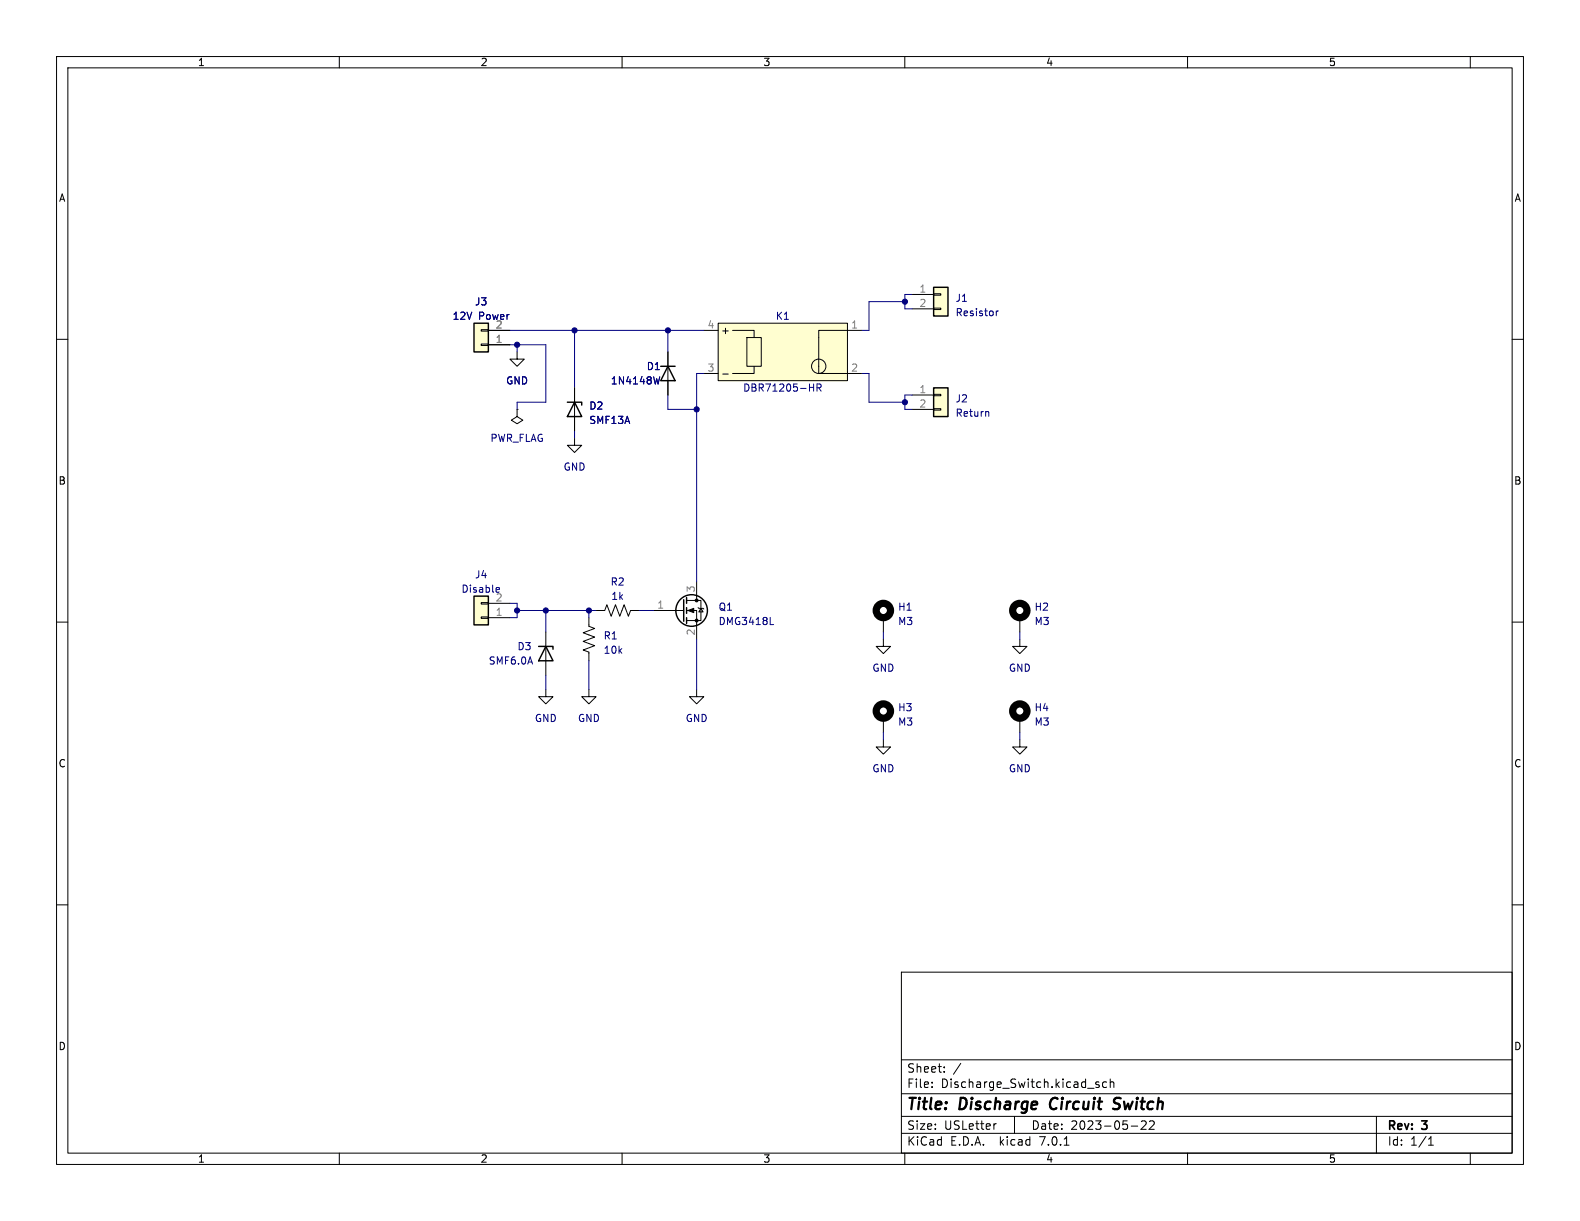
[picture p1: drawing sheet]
<svg xmlns="http://www.w3.org/2000/svg" width="279mm" height="216mm" viewBox="0 0 279 216" stroke-linecap="round" stroke-linejoin="round" font-family="sans-serif">
<g fill="none" stroke="#000" stroke-width=".18">
<path d="M10 10h259.4v195.9h-259.4zM12 12h255.4v191.9h-255.4zM60 10v2M110 10v2M160 10v2M210 10v2M260 10v2M10 60h2M85.1 58.3h1.3v.2h-1.3zM86.4 58.4h3.8M124.5 58.4h2.5M127 57.2h22.9v10.1h-22.9z"/>
<path d="M129.5 58.4h3.8v1.3M132.1 59.7h2.5v5.1h-2.5zM152.4 58.4h-7.6v7.6h7.6M161.3 52.1h3.8M161.3 54.6h3.8M165.1 54.5h1.3v.2h-1.3zM165.1 51.9h1.3v.3h-1.3zM267.4 60h2M85.1 60.8h1.3v.3h-1.3zM86.4 61h3.8M91.4 62.2v1.3h1.3l-1.3 1.3-1.2-1.3h1.2M91.4 72.4v1.3l1.1 .6-1.1 .6-1-.6 1-.6"/>
<path d="M91.4 72.4h.1M101.6 77.5v1.2h1.3l-1.3 1.3-1.3-1.3h1.3M101.6 68.6v7.6M118.1 62.2v7.7M124.5 66h2.5M127.8 66.1h1M133.3 64.8v1.2h-3.8M161.3 69.9h3.8M161.3 72.4h3.8M165.1 72.3h1.3v.2h-1.3zM165.1 69.7h1.3v.3h-1.3zM10 110h2"/>
<path d="M85.1 106.6h1.3v.2h-1.3zM85.1 109.1h1.3v.2h-1.3zM86.4 109.2h3.8M86.4 106.7h3.8M96.5 111.8v7.6M104.1 109.2v1.5l1.1 .4-2.1 .8 2.1 .7-2.1 .8 2.1 .8-2.1 .7 1 .4v1.5M105.4 108h1.5l.4-1.1 .8 2.1 .7-2.1 .8 2.1 .8-2.1 .7 2.1 .4-1h1.5M115.6 108h5.3M121.4 108h1.8v5M121.4 106.2h2.6v3.5h-2.6M123.2 102.9v3.3M123.4 107.4l.2 .2h.7l.2 .1"/>
<path d="M124 107.6l.3 .6h-.7zM156.2 113v1.3h1.3l-1.3 1.3-1.3-1.3h1.3M156.2 109.2v2.6M180.3 113v1.3h1.3l-1.3 1.3-1.2-1.3h1.2M180.3 109.2v2.6M267.4 110h2M96.5 121.9v1.3h1.3l-1.3 1.3-1.3-1.3h1.3M104.1 121.9v1.3h1.3l-1.3 1.3-1.2-1.3h1.2M123.2 121.9v1.3h1.3l-1.3 1.3-1.3-1.3h1.3M156.2 130.8v1.3h1.3l-1.3 1.3-1.3-1.3h1.3M156.2 127v2.5M180.3 130.8v1.3h1.3l-1.3 1.3-1.2-1.3h1.2"/>
<path d="M180.3 127v2.5M10 160h2M267.4 160h2M159.4 171.9h108v32h-108zM159.4 197.4h108M159.4 193.4h108M159.4 187.4h108M164.8 192.2v.1M164.8 191.4v.1M167 189.5v.1M167 188.7v.1M176.2 198.7l-.3 .1"/>
<path d="M179.4 197.4v3M194.3 191.4l-.3-.1-.2 .2v.2l.5 .2v.3h-.5M195.7 191.4l-.4-.1-.3 .3v.4l.1 .2h.6M196.3 191.4l.2-.1 .4 .1 .1 .9M196.3 190.8v1.5M200 199.1h1.2M201.8 198.3l.6-.1 .2 .1 .1 .3-.9 1.1h.9M203.3 198.3l.5-.1 .2 .1 .1 .3-.9 1.1h.9M243.4 197.4v6.5M60 203.9v2M110 203.9v2M159.4 200.4h108"/>
<path d="M160 203.9v2M188.2 202.5h.8M210 203.9v2M252.6 202.5h.9M252.6 201.4l.4-.4v1.5M260 203.9v2"/>
<circle cx="144.8" cy="64.8" r="1.27"/>
</g>
<path d="M185.8 194.6l-.1 .7v.3M196.8 196l.8 .1M197.9 194.1l-.7 .1a.46 .46 0 0 0-.2 .5 .46 .46 0 0 0 .3 .4l.4 .1" fill="none" stroke="#000" stroke-width=".4"/>
<g fill="none" stroke="#000" stroke-width=".25">
<path d="M83.8 57.2h2.6v5h-2.6zM165.1 50.8h2.5v5.1h-2.5zM100.3 71.1h2.6v.5M101.6 71.1l1.3 2.6h-2.6zM116.8 64.8h2.6M118.1 64.8l1.3 2.5h-2.6zM165.1 68.6h2.5v5.1h-2.5zM83.8 105.4h2.6v5.1h-2.6zM95.2 114.3h2.6v.5M96.5 114.3l1.3 2.5h-2.6zM120.9 106v3.9M121.4 105.7v1"/>
<path d="M121.4 107.4v1.1M121.4 109.2v1"/>
<circle cx="122.3" cy="107.9" r="2.79"/>
</g>
<g fill="#fffed0" stroke="#fffed0" stroke-width=".18">
<path d="M83.8 105.4h2.6v5.1h-2.6z"/>
<path d="M83.8 57.2h2.6v5h-2.6z"/>
<path d="M127 57.2h22.9v10.1h-22.9z"/>
<path d="M165.1 68.6h2.5v5.1h-2.5z"/>
<path d="M165.1 50.8h2.5v5.1h-2.5z"/>
</g>
<path d="M176.2 55v.8M176.5 55l-.3 .2M116.7 66.6l-.3 1.3M143.1 68.5h.8M143.9 67.9v1.3M144.5 68.6l.6-.1 .1-.2-.1-.3-.6-.1v1.3M144.8 68.6l.4 .6M174.7 72.8l.1 .1v.7M87.9 103.9h.4v.3l-.6 .1M136.2 110.4h.6" fill="none" stroke="#000084" stroke-width=".18"/>
<g fill="none" stroke="#000" stroke-width="1.3">
<circle cx="156.2" cy="107.9" r="1.27"/>
<circle cx="180.3" cy="107.9" r="1.27"/>
<circle cx="156.2" cy="125.7" r="1.27"/>
<circle cx="180.3" cy="125.7" r="1.27"/>
</g>
<g fill="#000" stroke="#000" stroke-width=".18">
<path d="M121.7 108l1-.4v.7z"/>
<circle cx="123.2" cy="109.7" r=".25"/>
<circle cx="123.2" cy="106.2" r=".25"/>
</g>
<g fill="none" stroke="#000080" stroke-width=".18">
<path d="M90.2 58.4h34.3M101.6 58.4v10.2M118.1 58.4v3.8M160 53.3h-6.3v5.1h-1.3M161.3 52.1h-1.3v2.5h1.3M90.2 61h6.3v10.1h-5.1v1.3M91.4 61v1.2M101.6 76.2v1.3M118.1 69.9v2.5h5.1M124.5 66h-1.3v36.9M152.4 66h1.3v5.1h6.3M161.3 69.9h-1.3v2.5h1.3"/>
<path d="M90.2 106.7h1.2v2.5h-1.2M91.4 108h14M96.5 108v3.8M96.5 119.4v2.5M104.1 108v1.2M104.1 116.8v5.1M113 108h2.6M123.2 113v8.9M156.2 111.8v1.2M180.3 111.8v1.2M156.2 129.5v1.3M180.3 129.5v1.3"/>
</g>
<g fill="#000080" stroke="#000080" stroke-width=".18">
<circle cx="104.1" cy="108" r=".46"/>
<circle cx="101.6" cy="58.4" r=".46"/>
<circle cx="91.4" cy="108" r=".46"/>
<circle cx="96.5" cy="108" r=".46"/>
<circle cx="91.4" cy="61" r=".46"/>
<circle cx="160" cy="53.3" r=".46"/>
<circle cx="160" cy="71.1" r=".46"/>
<circle cx="118.1" cy="58.4" r=".46"/>
<circle cx="123.2" cy="72.4" r=".46"/>
</g>
<g font-size="2.8">
<text x="160.4" y="196.7">Title:</text>
<text x="169.8" y="196.7">Discharge</text>
<text x="186.4" y="196.7">Circuit</text>
<text x="198.2" y="196.7">Switch</text>
</g>
<g font-size="2.1">
<text x="160.4" y="189.8">Sheet:</text>
<text x="168.6" y="189.8">/</text>
<text x="160.4" y="192.5">File:</text>
<text x="166.4" y="192.5">Discharge_Switch.kicad_sch</text>
<text x="160.4" y="202.7">KiCad</text>
<text x="160.4" y="199.9">Size:</text>
<text x="167" y="199.9">USLetter</text>
<text x="168.1" y="202.7">E.D.A.</text>
<text x="176.8" y="202.7">kicad</text>
<text x="182.4" y="199.9">Date:</text>
<text x="183.9" y="202.7">7.0.1</text>
<text x="189.3" y="199.9">2023-05-22</text>
<text x="245.4" y="200.1">Rev:</text>
<text x="245.4" y="202.7">Id:</text>
<text x="249.4" y="202.7">1/1</text>
<text x="251.6" y="200.1">3</text>
</g>
<g font-size="1.8">
<text x="35" y="11.8">1</text>
<text x="85" y="11.8">2</text>
<text x="135" y="11.8">3</text>
<text x="185" y="11.8">4</text>
<text x="235" y="11.8">5</text>
<text x="10.4" y="35.8">A</text>
<text x="267.8" y="35.8">A</text>
<text x="127.5" y="59.2">+</text>
<text x="10.3" y="85.8">B</text>
<text x="267.7" y="85.8">B</text>
<text x="10.3" y="135.8">C</text>
<text x="267.7" y="135.8">C</text>
<text x="10.3" y="185.8">D</text>
<text x="267.7" y="185.8">D</text>
<text x="35" y="205.7">1</text>
<text x="85" y="205.7">2</text>
<text x="135" y="205.7">3</text>
<text x="185" y="205.7">4</text>
<text x="235" y="205.7">5</text>
</g>
<g font-size="1.8" fill="#808080">
<text x="162.5" y="51.8">1</text>
<text x="87.6" y="58.2">2</text>
<text x="125.1" y="58.2">4</text>
<text x="150.5" y="58.2">1</text>
<text x="162.5" y="54.4">2</text>
<text x="87.6" y="60.7">1</text>
<text x="125.1" y="65.8">3</text>
<text x="150.5" y="65.8">2</text>
<text x="162.5" y="69.6">1</text>
<text x="162.5" y="72.1">2</text>
<text x="116.2" y="107.7">1</text>
<text x="122.9" y="104.8" transform="rotate(-90 122.9 104.8)">3</text>
<text x="87.6" y="109">1</text>
<text x="122.9" y="112.4" transform="rotate(-90 122.9 112.4)">2</text>
</g>
<g font-size="1.8" fill="#000080">
<text x="168.9" y="53.5">J1</text>
<text x="83.9" y="54.2">J3</text>
<text x="137.1" y="56.7">K1</text>
<text x="114.3" y="65.6">D1</text>
<text x="168.9" y="71.3">J2</text>
<text x="104.1" y="72.6">D2</text>
<text x="83.9" y="102.4">J4</text>
<text x="107.9" y="103.7">R2</text>
<text x="106.7" y="113.2">R1</text>
<text x="127" y="108.1">Q1</text>
<text x="158.8" y="108.1">H1</text>
<text x="182.9" y="108.1">H2</text>
<text x="91.4" y="115.1">D3</text>
<text x="158.8" y="125.9">H3</text>
<text x="182.9" y="125.9">H4</text>
</g>
<g font-size="1.8" fill="#000084">
<text x="80" y="56.7">12V</text>
<text x="84.6" y="56.7">Power</text>
<text x="168.9" y="56.1">Resistor</text>
<text x="89.4" y="68.1">GND</text>
<text x="108" y="68.1">1N4148W</text>
<text x="131.4" y="69.4">DBR71205-HR</text>
<text x="104.1" y="75.1">SMF13A</text>
<text x="168.9" y="73.9">Return</text>
<text x="86.7" y="78.3">PWR_FLAG</text>
<text x="99.6" y="83.4">GND</text>
<text x="81.5" y="105">Disable</text>
<text x="87.6" y="106.4">2</text>
<text x="108" y="106.2">1k</text>
<text x="127" y="110.7">DMG3418L</text>
<text x="158.8" y="110.7">M3</text>
<text x="182.9" y="110.7">M3</text>
<text x="86.4" y="117.7">SMF6.0A</text>
<text x="106.7" y="115.8">10k</text>
<text x="154.2" y="118.9">GND</text>
<text x="178.3" y="118.9">GND</text>
<text x="94.5" y="127.8">GND</text>
<text x="102.1" y="127.8">GND</text>
<text x="121.2" y="127.8">GND</text>
<text x="158.8" y="128.5">M3</text>
<text x="182.9" y="128.5">M3</text>
<text x="154.2" y="136.7">GND</text>
<text x="178.3" y="136.7">GND</text>
</g>
</svg>
